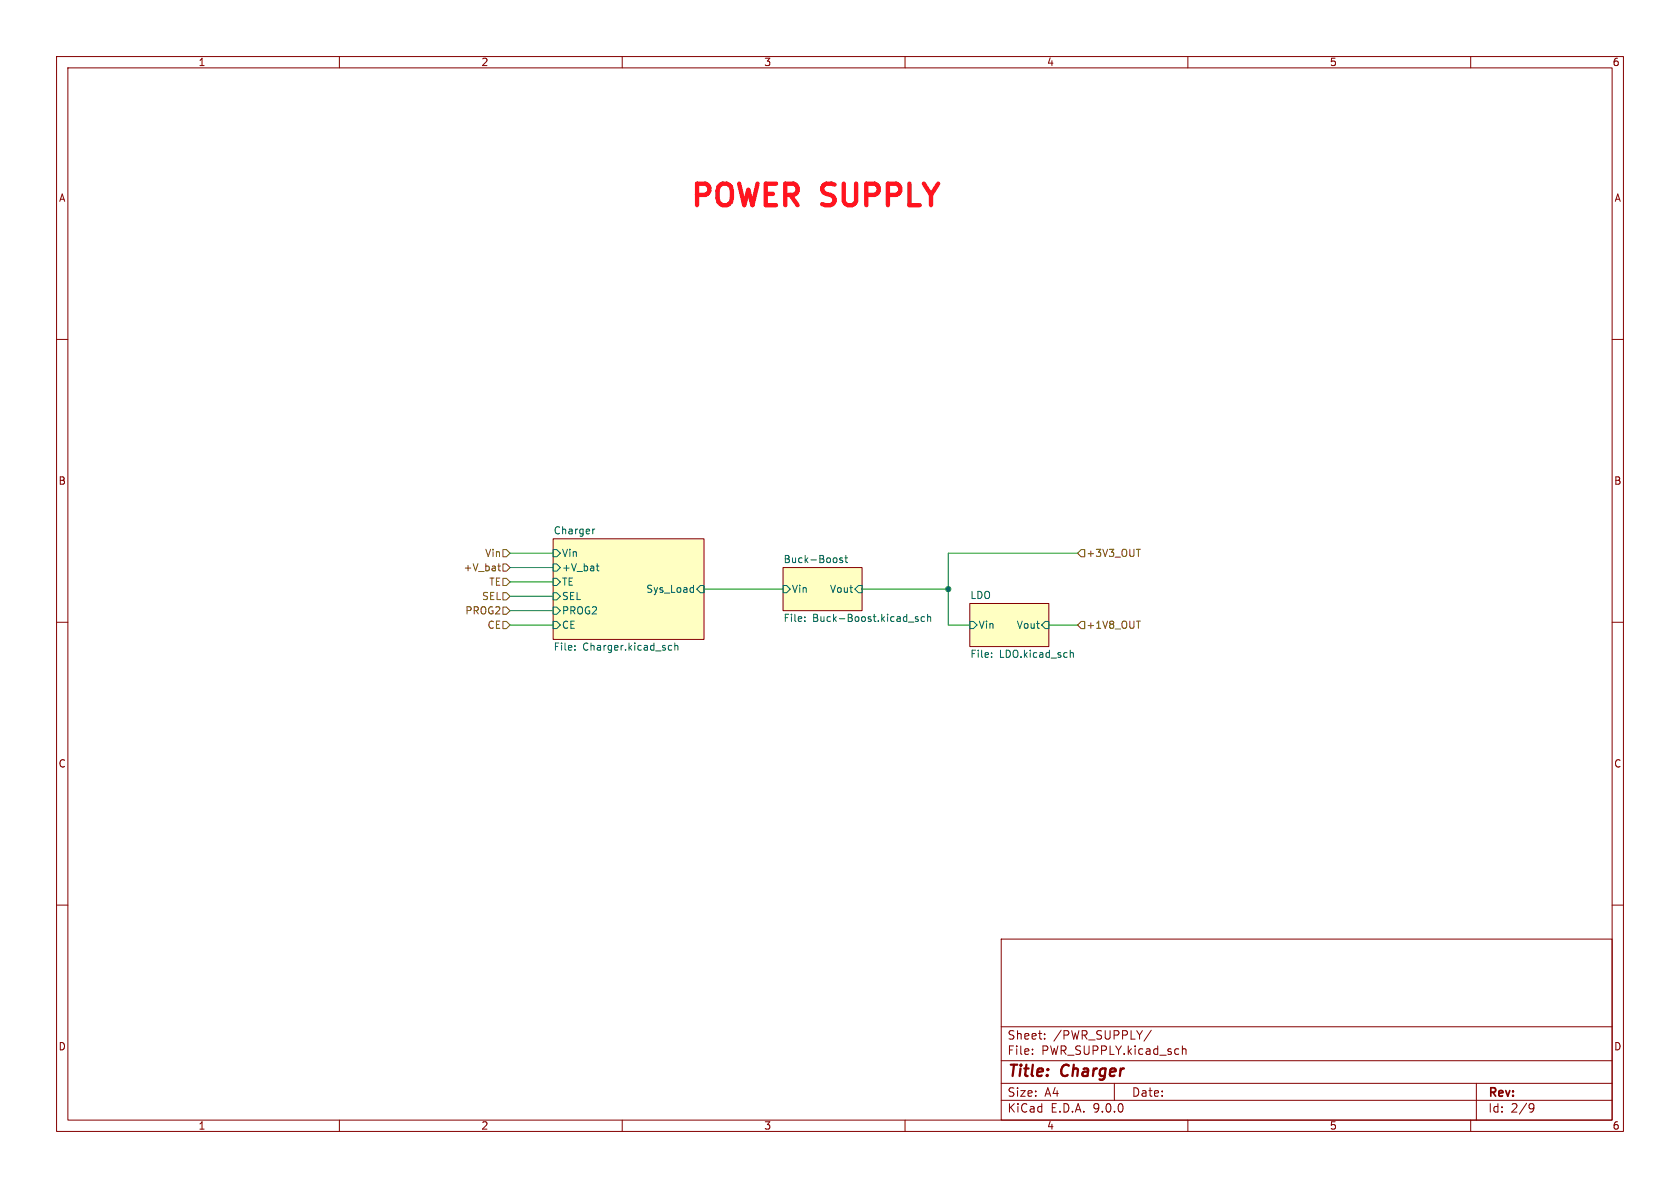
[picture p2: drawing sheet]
<svg xmlns="http://www.w3.org/2000/svg" width="297mm" height="210mm" viewBox="0 0 297 210" stroke-linecap="round" stroke-linejoin="round" font-family="sans-serif">
<g fill="none" stroke="#840000" stroke-width=".18">
<path d="M10 10h277v190h-277zM12 12h273v186h-273zM60 10v2M110 10v2M160 10v2M210 10v2M260 10v2M10 60h2M285 60h2M97.8 95.3h26.7v17.7h-26.7zM10 110h2M138.4 100.3h14v7.7h-14z"/>
<path d="M171.4 106.7h14v7.6h-14zM285 110h2M10 160h2M177 166h108v32h-108zM285 160h2M60 198v2M110 198v2M160 198v2M177 194.5h108M177 191.5h108M177 187.5h108M177 181.5h108"/>
<path d="M182.5 186.3v.1M182.5 185.5v.1M184.7 183.6v.1M184.7 182.8v.1M197 191.5v3M203.5 182.1l-1.3 2M209 184.9v1.5M209 185.5l.2-.1 .4 .1 .1 .9M210 198v2M260 198v2M261 191.5v6.5M270.6 195.1l.5 .1a.99 .99 0 0 1-.4 1.4h-.2"/>
<path d="M271.2 195.7l-.3 .3h-.3"/>
</g>
<g fill="#ffffc2" stroke="#ffffc2" stroke-width=".18">
<path d="M138.4 100.3h14v7.7h-14z"/>
<path d="M97.8 95.3h26.7v17.7h-26.7z"/>
<path d="M171.4 106.7h14v7.6h-14z"/>
</g>
<g fill="none" stroke="#006464" stroke-width=".18">
<path d="M97.8 99.7h.6l.7 .6-.7 .7h-.6zM97.8 97.2h.6l.7 .6-.7 .6h-.6zM105.1 93.5l-.3 .3M105.6 99.6v1.1l.3 .2M148.9 98.7l-.3-.1-.2 .2 .1 .2 .4 .1v.3h-.5M149.4 98.6h.4M149.5 98.2v1.1l.3 .2M97.8 109.9h.6l.7 .6-.7 .6h-.6zM97.8 107.3h.6l.7 .7-.7 .6h-.6zM97.8 104.8h.6l.7 .6-.7 .6h-.6zM97.8 102.2h.6l.7 .7-.7 .6h-.6zM101.6 114.8v.1"/>
<path d="M101.6 114.2v.1M105.4 100.1h.5M118.2 114.8l.2 .1h.4M118.8 114.2l-.4-.1-.2 .1M119.3 114.2l.2-.1 .3 .1v.7M119.3 113.7v1.2M122.5 103.9h.1M122.6 103.4v1.3M122.6 104.7h-.1M123.8 103.5h.7v1.3h-.7l-.6-.7zM138.4 103.5h.7l.6 .6-.6 .7h-.7zM142.3 109.7v.2"/>
<path d="M142.3 109.1v.1M151.8 103.5h.6v1.3h-.6l-.7-.7zM160.6 110h1M162.3 109.1l-.3-.1-.2 .2 .1 .2 .4 .1v.3h-.5M163.4 109.1l-.3-.1-.3 .3 .2 .5h.4M164 109.1l.2-.1 .3 .1v.8M164 108.6v1.3M171.4 109.9h.7l.6 .6-.6 .6h-.7zM175.3 116.1v.1M175.3 115.4v.1M184.8 109.9h.6v1.2h-.6l-.7-.6zM189.2 114.9v1.3"/>
<path d="M189.2 115.5l.2-.1h.3l.1 .8"/>
</g>
<path d="M88.2 99.6v1.1l.3 .2M88.9 99.7h.6l.7 .6-.7 .7h-.6zM88.9 97.2h.6l.7 .6-.7 .6h-.6zM191.1 97.2h.7v1.2h-.7l-.6-.6zM200.9 97.1h.7M88 100.1h.5M88.9 107.3h.6l.7 .7-.7 .6h-.6zM88.9 104.8h.6l.7 .6-.7 .6h-.6zM88.9 109.9h.6l.7 .6-.7 .6h-.6zM88.9 102.2h.6l.7 .7-.7 .6h-.6zM191.1 109.9h.7v1.2h-.7l-.6-.6zM200.9 109.8h.7" fill="none" stroke="#725600" stroke-width=".18"/>
<path d="M90.2 97.8h7.6M190.5 97.8h-22.9v12.7h3.8M90.2 110.5h7.6M90.2 108h7.6M90.2 105.4h7.6M90.2 100.3h7.6M90.2 102.9h7.6M124.5 104.1h13.9M152.4 104.1h15.2M185.4 110.5h5.1" fill="none" stroke="#009600" stroke-width=".18"/>
<circle cx="167.6" cy="104.1" r=".46" fill="#009600" stroke="#009600" stroke-width=".18"/>
<g font-size="5.3" fill="#ff141f">
<text x="121.6" y="37.6">POWER</text>
<text x="145.4" y="37.6">SUPPLY</text>
</g>
<g font-size="2.8" fill="#840000">
<text x="178" y="190.9">Title:</text>
<text x="187.7" y="190.9">Charger</text>
</g>
<g font-size="2.1" fill="#840000">
<text x="178" y="184">Sheet:</text>
<text x="186.2" y="184">/PWR_SUPPLY/</text>
<text x="178" y="186.7">File:</text>
<text x="184.1" y="186.7">PWR_SUPPLY.kicad_sch</text>
<text x="178" y="196.9">KiCad</text>
<text x="178" y="194.1">Size:</text>
<text x="184.7" y="194.1">A4</text>
<text x="185.7" y="196.9">E.D.A.</text>
<text x="193.3" y="196.9">9.0.0</text>
<text x="200" y="194.1">Date:</text>
<text x="263" y="194.3">Rev:</text>
<text x="263" y="196.9">Id:</text>
<text x="267.1" y="196.9">2/9</text>
</g>
<g font-size="1.8" fill="#840000">
<text x="35" y="11.9">1</text>
<text x="85" y="11.9">2</text>
<text x="135" y="11.9">3</text>
<text x="185" y="11.9">4</text>
<text x="235" y="11.9">5</text>
<text x="285" y="11.9">6</text>
<text x="10.3" y="35.9">A</text>
<text x="285.3" y="35.9">A</text>
<text x="10.3" y="85.9">B</text>
<text x="285.3" y="85.9">B</text>
<text x="10.3" y="135.9">C</text>
<text x="285.3" y="135.9">C</text>
<text x="10.3" y="185.9">D</text>
<text x="285.3" y="185.9">D</text>
<text x="35" y="199.9">1</text>
<text x="85" y="199.9">2</text>
<text x="135" y="199.9">3</text>
<text x="185" y="199.9">4</text>
<text x="235" y="199.9">5</text>
<text x="285" y="199.9">6</text>
</g>
<g font-size="1.8" fill="#006464">
<text x="97.8" y="94.5">Charger</text>
<text x="99.3" y="101.2">+V_bat</text>
<text x="99.3" y="98.7">Vin</text>
<text x="138.4" y="99.6">Buck-Boost</text>
<text x="99.3" y="106.3">SEL</text>
<text x="99.3" y="103.7">TE</text>
<text x="114.1" y="105">Sys_Load</text>
<text x="139.9" y="105">Vin</text>
<text x="146.6" y="105">Vout</text>
<text x="171.4" y="106">LDO</text>
<text x="99.3" y="111.4">CE</text>
<text x="99.3" y="108.8">PROG2</text>
<text x="138.4" y="110.3">File:</text>
<text x="143.7" y="110.3">Buck-Boost.kicad_sch</text>
<text x="172.9" y="111.4">Vin</text>
<text x="179.6" y="111.4">Vout</text>
<text x="97.8" y="115.3">File:</text>
<text x="103" y="115.3">Charger.kicad_sch</text>
<text x="171.4" y="116.6">File:</text>
<text x="176.7" y="116.6">LDO.kicad_sch</text>
</g>
<g font-size="1.8" fill="#725600">
<text x="81.9" y="101.2">+V_bat</text>
<text x="85.7" y="98.7">Vin</text>
<text x="192" y="98.7">+3V3_OUT</text>
<text x="85.1" y="106.3">SEL</text>
<text x="86.4" y="103.7">TE</text>
<text x="82.2" y="108.8">PROG2</text>
<text x="86.1" y="111.4">CE</text>
<text x="192" y="111.4">+1V8_OUT</text>
</g>
</svg>
